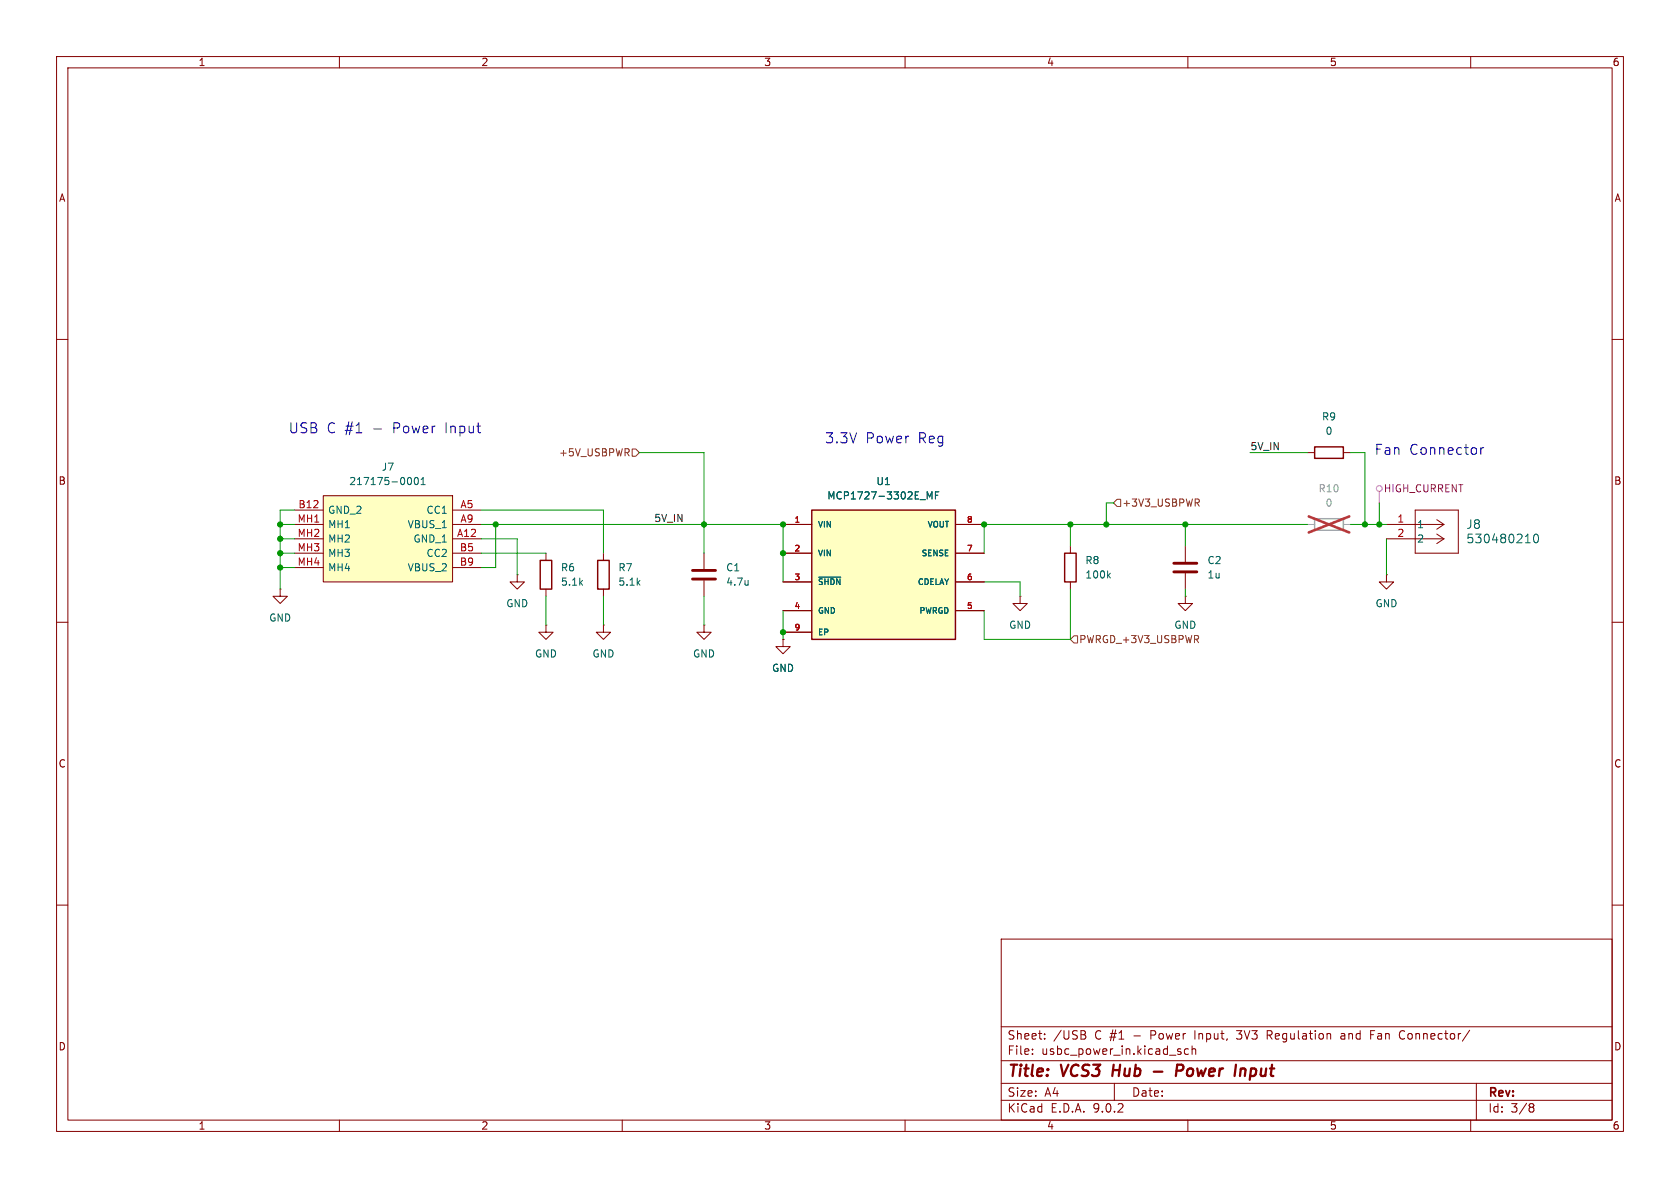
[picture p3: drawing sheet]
<svg xmlns="http://www.w3.org/2000/svg" width="297mm" height="210mm" viewBox="0 0 297 210" stroke-linecap="round" stroke-linejoin="round" font-family="sans-serif">
<g fill="none" stroke="#840000" stroke-width=".18">
<path d="M10 10h277v190h-277zM12 12h273v186h-273zM60 10v2M110 10v2M160 10v2M210 10v2M260 10v2M10 60h2M285 60h2M231.1 80h1.3M237.5 80h1.3M10 110h2"/>
<path d="M285 110h2M10 160h2M177 166h108v32h-108zM285 160h2M60 198v2M110 198v2M160 198v2M177 194.5h108M177 191.5h108M177 187.5h108M177 181.5h108M182.5 186.3v.1"/>
<path d="M182.5 185.5v.1M184.7 183.6v.1M184.7 182.8v.1M191.6 182.9a.4 .4 0 0 1 .4 .4 .4 .4 0 0 1-.3 .4M191.7 182.3l.2 .2-.2 .3M197 191.5v3M208.4 185.9l.3 .1 .1 .2-.2 .2h-.3M208.4 185.4l.3 .1M210 198v2M210.1 185.5l-.4-.1-.3 .3v.4l.1 .2h.6M210.7 185.5l.3-.1 .3 .1 .1 .9M210.7 184.9v1.5"/>
<path d="M218.6 182.2h.9M218.6 183.6l.2 .1M224 183h.6M224.6 182.2h-.6v1.5M237.5 182.7l-.4 .1M237.6 183.1h-.4a.29 .29 0 0 0-.2 .3 .29 .29 0 0 0 .2 .3h.4M242.3 182.9h.5M243 182.2h-.7v1.5M247.5 183.5a.54 .54 0 0 0 .7 .1M248.2 182.3a.54 .54 0 0 0-.7 .1M259.8 182.1l-1.3 2M260 198v2"/>
<path d="M261 191.5v6.5M270.6 195.1l.4 .1 .2 .2-.3 .3M270.6 195.7h.3M270.9 195.7l.2 .2 .1 .4-.2 .2-.4 .1"/>
</g>
<path d="M196.9 188.2l-.3 2M204 189.4h1.5M208 189.3h.8a.55 .55 0 0 0 .4-.5 .55 .55 0 0 0-.3-.6h-.8l-.2 2M219.9 188.9l.3 .3-.1 1" fill="none" stroke="#840000" stroke-width=".4"/>
<path d="M232.4 79h5.1v2h-5.1z" fill="none" stroke="#840000" stroke-width=".25"/>
<path d="M232.4 91.7h5.1v2h-5.1z" fill="none" stroke="#a1a1a1" stroke-width=".25"/>
<path d="M231.1 92.7h1.3M237.5 92.7h1.3" fill="none" stroke="#a1a1a1" stroke-width=".18"/>
<path d="M231.4 91.3l7.1 2.8M238.5 91.3l-7.1 2.8" fill="none" stroke="#e12e31" stroke-width=".46"/>
<path d="M143.5 90.2h25.4v22.8h-25.4z" fill="#ffffc2"/>
<path d="M143.5 90.2h25.4v22.8h-25.4zM188.2 97.8h2v5.1h-2z" fill="none" stroke="#840000" stroke-width=".25"/>
<g fill="none" stroke="#840000" stroke-width=".18">
<path d="M138.4 92.7h5.1M138.4 97.8h5.1M168.9 92.7h5.1M168.9 97.8h5.1M189.2 96.5v1.3M209.5 96.5v2.8M245.1 92.7h10.2M245.1 95.3h10.2M250.2 90.2h7.6v7.6h-7.6zM254 91.9l1.3 .8M254 94.4l1.3 .9M255.3 92.7l-1.3 .9"/>
<path d="M255.3 95.3l-1.3 .8M49.5 104.1v1.3h1.3l-1.3 1.3-1.2-1.3h1.2M49.5 104.1h.1M91.4 101.6v1.3h1.3l-1.3 1.2-1.2-1.2h1.2M91.4 101.6h.1M138.4 102.9h5.1M138.4 108h5.1M138.4 111.8h5.1M168.9 102.9h5.1M168.9 108h5.1M180.3 105.4v1.3h1.3l-1.3 1.3-1.2-1.3h1.2M180.3 105.4h.1"/>
<path d="M189.2 102.9v1.2M209.5 105.4v1.3h1.3l-1.3 1.3-1.2-1.3h1.2M209.5 105.4h.1M209.5 101.3v2.8M245.1 101.6v1.3h1.3l-1.3 1.2-1.3-1.2h1.3M245.1 101.6h.1"/>
</g>
<path d="M163.9 88.2v-1.3l.4 .9 .5-.9v1.3M165.4 87.5h.4M166 86.9h-.6v1.3M269.7 95.9h.8M271.3 94.6l.2-.2a.83 .83 0 0 1 .6 .7 .83 .83 0 0 1-.3 .8h-.2a.82 .82 0 0 1-.3-1.3zM144.7 102h3.9M195.9 101.7l.4 .5M196.3 101.3l-.5 .5" fill="none" stroke="#006464" stroke-width=".18"/>
<path d="M250.2 90.2h7.6" fill="none" stroke="#ffffc2" stroke-width=".18"/>
<path d="M207.5 99.6h4.1M207.5 101.1h4.1" fill="none" stroke="#840000" stroke-width=".51"/>
<path d="M57.1 87.6h22.9v15.3h-22.9z" fill="#ffffc2"/>
<g fill="none" stroke="#840000" stroke-width=".18">
<path d="M52.1 90.2h5M52.1 92.7h5M52.1 95.3h5M52.1 97.8h5M57.1 87.6h22.9v15.3h-22.9zM80 90.2h5.1M80 92.7h5.1M80 95.3h5.1M80 97.8h5.1M96.5 97.8v1.3M106.7 97.8v1.3M124.5 97.8v2.8"/>
<path d="M138.4 92.7h5.1M138.4 97.8h5.1M168.9 92.7h5.1M168.9 97.8h5.1M52.1 100.3h5M80 100.3h5.1M96.5 110.5v1.3h1.3l-1.3 1.2-1.3-1.2h1.3M96.5 110.5h.1M96.5 104.1v1.3M106.7 110.5v1.3h1.2l-1.2 1.2-1.3-1.2h1.3M106.7 110.5h.1M106.7 104.1v1.3"/>
<path d="M124.5 110.5v1.3h1.2l-1.2 1.2-1.3-1.2h1.3M124.5 110.5h.1M124.5 102.6v2.8M138.4 113v1.3h1.3l-1.3 1.3-1.2-1.3h1.2M138.4 113h.1M138.4 102.9h5.1M138.4 108h5.1M138.4 111.8h5.1M168.9 102.9h5.1M168.9 108h5.1"/>
</g>
<path d="M72.3 84.4a.68 .68 0 0 1 .5 .6 .68 .68 0 0 1-.5 .7M73.4 84.5l.1-.1a.68 .68 0 0 1 .5 .6 .68 .68 0 0 1-.5 .7 .84 .84 0 0 1-.1-1.2zM74.4 85.7h.8M74.4 84.8l.4-.4v1.3M163.9 88.2v-1.3l.4 .9 .5-.9v1.3M165.4 87.5h.4M166 86.9h-.6v1.3M132.3 102.6v.8M132.3 103.3l-.1 .1M144.7 102h3.9" fill="none" stroke="#006464" stroke-width=".18"/>
<path d="M95.5 99.1h2v5h-2zM105.7 99.1h2v5h-2z" fill="none" stroke="#840000" stroke-width=".25"/>
<path d="M122.4 100.8h4.1M122.4 102.4h4.1" fill="none" stroke="#840000" stroke-width=".51"/>
<g fill="none" stroke="#fa37bb" stroke-width=".18">
<path d="M243.8 86.9v2"/>
<circle cx="243.8" cy="86.4" r=".51"/>
</g>
<path d="M110.8 80l.4 .6M111.2 79.4v.5M111.8 79.4h.6l.6 .6-.6 .6h-.6zM197.5 88.3h.6v1.2h-.6l-.7-.6zM211.6 88.9l.4 .6M211.8 88.2l.2 .3v.3l-.2 .1M189.9 112.4h.6v1.3h-.6l-.7-.7z" fill="none" stroke="#725600" stroke-width=".18"/>
<g fill="none" stroke="#009600" stroke-width=".18">
<path d="M49.5 92.7h2.6M49.5 95.3h2.6M49.5 97.8h2.6M52.1 90.2h-2.6v13.9M85.1 92.7h53.3v10.2M85.1 95.3h6.3v6.3M85.1 90.2h21.6v7.6M85.1 97.8h11.4M87.6 92.7v7.6h-2.5M113 80h11.5v17.8M189.2 92.7v3.8M196.8 88.9h-1.2v3.8"/>
<path d="M209.5 92.7v3.8M221 80h10.1M231.1 92.7h-57.1v5.1M238.8 92.7h6.3M238.8 80h2.5v12.7M243.8 88.9v3.8M245.1 95.3v6.3M49.5 100.3h2.6M96.5 105.4v5.1M106.7 105.4v5.1M124.5 105.4v5.1M138.4 108v5"/>
<path d="M174 102.9h6.3v2.5M189.2 104.1v8.9h-15.2v-5M209.5 104.1v1.3"/>
</g>
<path d="M261.8 79.1v1.2M262.3 79.1l-.3 .1-.2 .3" fill="none" stroke="#0000c2" stroke-width=".18"/>
<g fill="#009600" stroke="#009600" stroke-width=".18">
<circle cx="243.8" cy="92.7" r=".46"/>
<circle cx="174" cy="92.7" r=".46"/>
<circle cx="189.2" cy="92.7" r=".46"/>
<circle cx="209.5" cy="92.7" r=".46"/>
<circle cx="195.6" cy="92.7" r=".46"/>
<circle cx="241.3" cy="92.7" r=".46"/>
<circle cx="138.4" cy="97.8" r=".46"/>
<circle cx="138.4" cy="92.7" r=".46"/>
<circle cx="49.5" cy="92.7" r=".46"/>
<circle cx="49.5" cy="97.8" r=".46"/>
<circle cx="49.5" cy="95.3" r=".46"/>
<circle cx="49.5" cy="100.3" r=".46"/>
<circle cx="87.6" cy="92.7" r=".46"/>
<circle cx="124.5" cy="92.7" r=".46"/>
<circle cx="138.4" cy="111.8" r=".46"/>
</g>
<g font-size="2.8" fill="#840000">
<text x="178" y="190.9">Title:</text>
<text x="187.7" y="190.9">VCS3</text>
<text x="197.5" y="190.9">Hub</text>
<text x="210.3" y="190.9">Power</text>
<text x="221.5" y="190.9">Input</text>
</g>
<g font-size="2.5" fill="#0000c2">
<text x="51" y="76.8">USB C #1</text>
<text x="65.9" y="76.8">-</text>
<text x="69.6" y="76.8">Power</text>
<text x="78.9" y="76.8">Input</text>
<text x="145.8" y="78.6">3.3V</text>
<text x="153" y="78.6">Power</text>
<text x="162.3" y="78.6">Reg</text>
<text x="242.9" y="80.6">Fan</text>
<text x="249.1" y="80.6">Connector</text>
</g>
<g font-size="2.1" fill="#006464">
<text x="259.1" y="93.7">J8</text>
<text x="259.1" y="96.2">530480210</text>
</g>
<g font-size="2.1" fill="#840000">
<text x="178" y="184">Sheet:</text>
<text x="186.2" y="184">/USB</text>
<text x="193.6" y="184">C #1</text>
<text x="200.6" y="184">-</text>
<text x="203.8" y="184">Power</text>
<text x="211.7" y="184">Input,</text>
<text x="219.4" y="184">3V3</text>
<text x="224.8" y="184">Regulation</text>
<text x="238.1" y="184">and</text>
<text x="243.4" y="184">Fan</text>
<text x="248.7" y="184">Connector/</text>
<text x="178" y="186.7">File:</text>
<text x="184.1" y="186.7">usbc_power_in.kicad_sch</text>
<text x="178" y="196.9">KiCad</text>
<text x="178" y="194.1">Size:</text>
<text x="184.7" y="194.1">A4</text>
<text x="185.7" y="196.9">E.D.A.</text>
<text x="193.3" y="196.9">9.0.2</text>
<text x="200" y="194.1">Date:</text>
<text x="263" y="194.3">Rev:</text>
<text x="263" y="196.9">Id:</text>
<text x="267.1" y="196.9">3/8</text>
</g>
<g font-size="1.8" fill="#840000">
<text x="35" y="11.9">1</text>
<text x="85" y="11.9">2</text>
<text x="135" y="11.9">3</text>
<text x="185" y="11.9">4</text>
<text x="235" y="11.9">5</text>
<text x="285" y="11.9">6</text>
<text x="10.3" y="35.9">A</text>
<text x="285.3" y="35.9">A</text>
<text x="10.3" y="85.9">B</text>
<text x="285.3" y="85.9">B</text>
<text x="10.3" y="135.9">C</text>
<text x="285.3" y="135.9">C</text>
<text x="10.3" y="185.9">D</text>
<text x="285.3" y="185.9">D</text>
<text x="35" y="199.9">1</text>
<text x="85" y="199.9">2</text>
<text x="135" y="199.9">3</text>
<text x="185" y="199.9">4</text>
<text x="235" y="199.9">5</text>
<text x="285" y="199.9">6</text>
</g>
<g font-size="1.8" fill="#006464">
<text x="233.6" y="74.5">R9</text>
<text x="234.2" y="77.1">0</text>
<text x="67.4" y="83.4">J7</text>
<text x="61.6" y="86">217175-0001</text>
<text x="146.2" y="88.5">MCP1727-3302E_MF</text>
<text x="154.8" y="86">U1</text>
<text x="57.9" y="91">GND_2</text>
<text x="57.9" y="93.6">MH1</text>
<text x="72" y="93.6">VBUS_1</text>
<text x="75.3" y="91">CC1</text>
<text x="250.4" y="93.6">1</text>
<text x="57.9" y="96.1">MH2</text>
<text x="57.9" y="98.7">MH3</text>
<text x="57.9" y="101.2">MH4</text>
<text x="72" y="101.2">VBUS_2</text>
<text x="73" y="96.1">GND_1</text>
<text x="75.3" y="98.7">CC2</text>
<text x="99.1" y="101.2">R6</text>
<text x="109.2" y="101.2">R7</text>
<text x="128.3" y="101.2">C1</text>
<text x="191.8" y="99.9">R8</text>
<text x="213.4" y="99.9">C2</text>
<text x="250.4" y="96.1">2</text>
<text x="89.4" y="107.5">GND</text>
<text x="99.1" y="103.7">5.1k</text>
<text x="109.2" y="103.7">5.1k</text>
<text x="128.3" y="103.7">4.7u</text>
<text x="191.8" y="102.5">100k</text>
<text x="213.4" y="102.5">1u</text>
<text x="243.1" y="107.5">GND</text>
<text x="47.5" y="110.1">GND</text>
<text x="178.3" y="111.4">GND</text>
<text x="207.5" y="111.4">GND</text>
<text x="94.5" y="116.4">GND</text>
<text x="104.6" y="116.4">GND</text>
<text x="122.4" y="116.4">GND</text>
<text x="136.4" y="119">GND</text>
</g>
<g font-size="1.8" fill="#725600">
<text x="98.7" y="80.9">+5V_USBPWR</text>
<text x="198.3" y="89.8">+3V3_USBPWR</text>
<text x="190.7" y="113.9">PWRGD_+3V3_USBPWR</text>
</g>
<g font-size="1.8" fill="#0f0f0f">
<text x="221" y="79.7">5V_IN</text>
<text x="115.6" y="92.4">5V_IN</text>
</g>
<g font-size="1.8" fill="#a90000">
<text x="52.7" y="89.9">B12</text>
<text x="81.3" y="89.9">A5</text>
<text x="52.5" y="92.5">MH1</text>
<text x="52.5" y="95">MH2</text>
<text x="80.7" y="95">A12</text>
<text x="81.3" y="92.5">A9</text>
<text x="246.9" y="92.5">1</text>
<text x="246.9" y="95">2</text>
<text x="52.5" y="97.5">MH3</text>
<text x="52.5" y="100.1">MH4</text>
<text x="81.2" y="97.5">B5</text>
<text x="81.2" y="100.1">B9</text>
</g>
<g font-size="1.8" fill="#989898">
<text x="233" y="87.2">R10</text>
<text x="234.2" y="89.8">0</text>
</g>
<text font-size="1.8" fill="#840084" x="244.5" y="87.2">HIGH_CURRENT</text>
<g font-size="1.4" fill="#a90000">
<text x="140.4" y="92.5">1</text>
<text x="170.8" y="92.5">8</text>
<text x="140.4" y="97.5">2</text>
<text x="170.8" y="97.5">7</text>
<text x="140.4" y="102.6">3</text>
<text x="140.4" y="107.7">4</text>
<text x="170.8" y="102.6">6</text>
<text x="170.8" y="107.7">5</text>
<text x="140.4" y="111.5">9</text>
</g>
<g font-size="1.4" fill="#006464">
<text x="144.5" y="93.4">VIN</text>
<text x="163.9" y="93.4">VOUT</text>
<text x="144.5" y="98.5">VIN</text>
<text x="162.8" y="98.5">SENSE</text>
<text x="144.5" y="103.6">~{SHDN}</text>
<text x="162.1" y="103.6">CDELAY</text>
<text x="144.5" y="108.7">GND</text>
<text x="144.5" y="112.5">EP</text>
<text x="162.4" y="108.7">PWRGD</text>
</g>
</svg>
